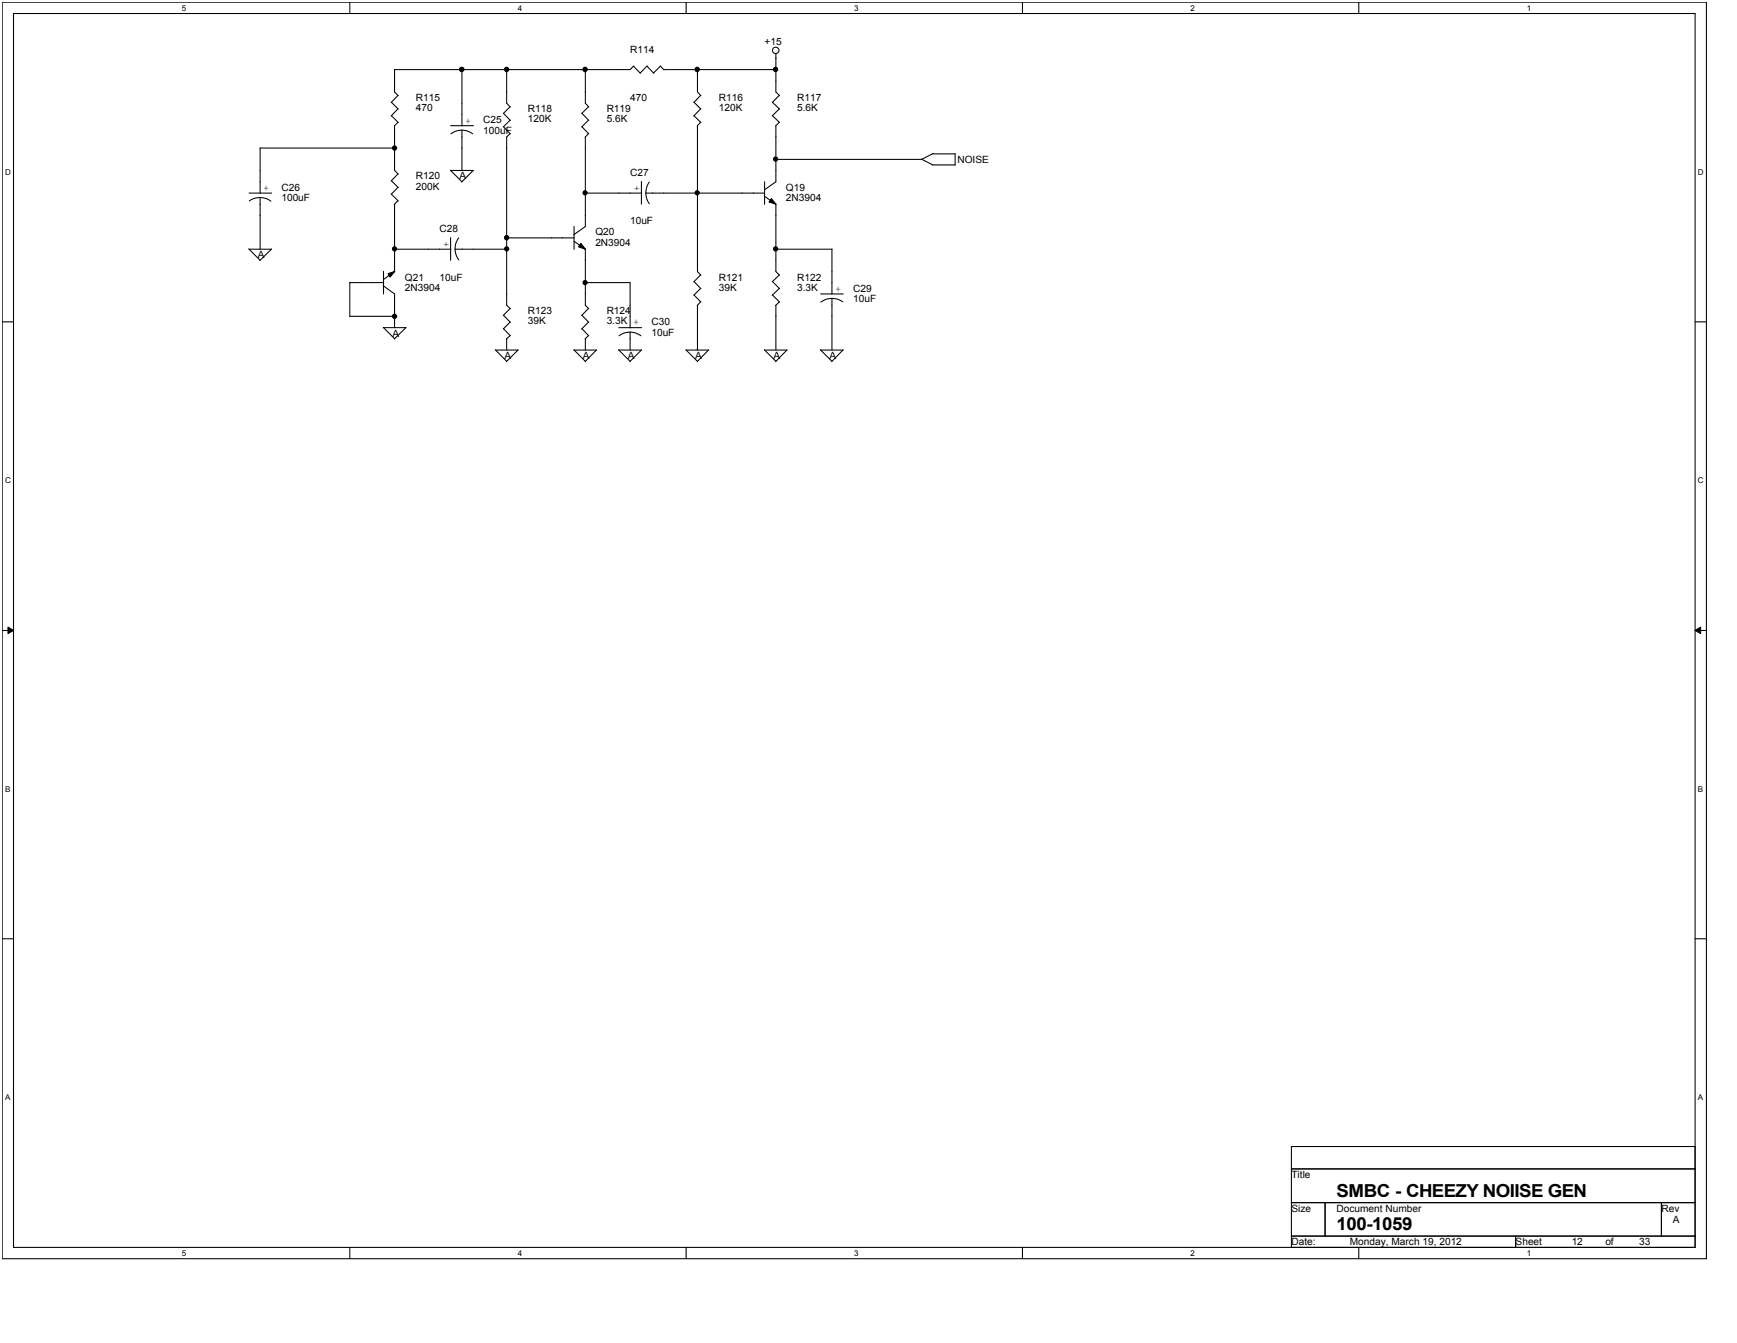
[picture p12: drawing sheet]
<svg xmlns="http://www.w3.org/2000/svg" width="279mm" height="216mm" viewBox="0 0 279 216" stroke-linecap="round" stroke-linejoin="round" font-family="sans-serif">
<path d="M.4 .4h274.1v202h-274.1zM2.2 2.2h270.5v198.3h-270.5z" fill="none" stroke="#000" stroke-width=".17"/>
<g fill="#fff">
<path d="M29.2 .6h.7v1.4h-.7z"/>
<path d="M29.2 200.7h.7v1.4h-.7z"/>
</g>
<path d="M56.3 .4v1.8M56.3 200.5v1.9" fill="none" stroke="#000" stroke-width=".17"/>
<g fill="#fff">
<path d="M83.3 .6h.7v1.4h-.7z"/>
<path d="M83.3 200.7h.7v1.4h-.7z"/>
</g>
<path d="M110.4 .4v1.8M110.4 200.5v1.9" fill="none" stroke="#000" stroke-width=".17"/>
<g fill="#fff">
<path d="M137.4 .6h.7v1.4h-.7z"/>
<path d="M137.4 200.7h.7v1.4h-.7z"/>
</g>
<path d="M164.5 .4v1.8M164.5 200.5v1.9" fill="none" stroke="#000" stroke-width=".17"/>
<g fill="#fff">
<path d="M191.5 .6h.7v1.4h-.7z"/>
<path d="M191.5 200.7h.7v1.4h-.7z"/>
</g>
<path d="M218.6 .4v1.8M218.6 200.5v1.9" fill="none" stroke="#000" stroke-width=".17"/>
<g fill="#fff">
<path d="M245.6 .6h.7v1.4h-.7z"/>
<path d="M245.6 200.7h.7v1.4h-.7z"/>
<path d="M.8 26.9h.9v1.4h-.9z"/>
<path d="M273.1 26.9h.9v1.4h-.9z"/>
<path d="M.8 76.5h.9v1.4h-.9z"/>
<path d="M273.1 76.5h.9v1.4h-.9z"/>
</g>
<path d="M.4 51.7h1.8M272.7 51.7h1.8" fill="none" stroke="#000" stroke-width=".17"/>
<g fill="#fff">
<path d="M.8 126.1h.8v1.4h-.8z"/>
<path d="M273.1 126.1h.8v1.4h-.8z"/>
</g>
<path d="M.4 101.4h1.8M272.7 101.4h1.8" fill="none" stroke="#000" stroke-width=".17"/>
<path d="M1.3 100.8l.9 .6-.9 .5zM272.7 101.4l.8-.6v1.1z" fill="#000"/>
<path d="M1.3 100.8l.9 .6-.9 .5zM272.7 101.4l.8-.6v1.1z" fill="none" stroke="#000" stroke-width=".16"/>
<g fill="#fff">
<path d="M.8 175.7h.8v1.4h-.8z"/>
<path d="M273.1 175.7h.8v1.4h-.8z"/>
</g>
<g fill="none" stroke="#000" stroke-width=".17">
<path d="M63 16.4l1.1 1.1M63 18.6l1.1 1.1M63.5 11.1v3.7l.6 .6M64 15.3l-1.1 1.2M64 17.5l-1.1 1.1M64 19.7l-.6 .5M74.3 11.1v9.1M81 18.2l1.1 1.2M81.5 11.1v5.5l.6 .6M82 17.2l-1.1 1.1M82 19.3l-1.1 1.1M93.6 18.2l1.1 1.2"/>
<path d="M94.2 11.2v5.4l.5 .6M94.7 17.2l-1.1 1.1M94.7 19.3l-1.1 1.1M101.9 10.6l1.1 1.2M101.9 10.6l-.5 .6h-37.9M104.1 10.6l1.1 1.2M104.1 10.6l-1.1 1.1M106.2 10.6l.6 .6M106.3 10.6l-1.2 1.1M106.8 11.2h18M111.6 16.4l1.1 1.1M111.6 18.6l1.1 1.1"/>
<path d="M112.2 11.1v3.7l.5 .6M112.7 15.3l-1.1 1.2M112.7 17.5l-1.1 1.1M112.7 19.7l-.6 .5M124.3 16.4l1.1 1.1M124.3 18.6l1.1 1.1M124.8 8.6v6.2l.6 .6M125.4 15.3l-1.2 1.2M125.4 17.5l-1.2 1.1M125.4 19.7l-.6 .5M40.1 31h3.6M41.8 31.8l1.1 .2 .7 .4"/>
<path d="M41.8 31.8l-1.1 .2-.6 .3M41.8 23.8v7.3M41.8 31.8v8.3M41.8 23.8h21.7M63 29.1l1.1 1.1M63 31.2l1.1 1.1M63.5 20.2v7.2l.6 .6M63.5 32.8v10.9M64 28l-1.1 1.1M64 30.1l-1.1 1.2M64 32.3l-.6 .6M72.4 27.4l1.9 1.8"/>
<path d="M72.5 27.4h3.7M72.5 38.2v3.6M72.5 20.2h3.7M73.8 38.2l-.4 .7-.2 1.2M74.3 20.9l.7 .1 1 .5M74.3 20.9l-.8 .1-1 .5M74.3 20.9v6.5M76.1 27.4l-1.8 1.9M81 20.4l1.1 1.1M81.5 22v27.1l.6 .5M81.5 38.2h10.8M82 21.5l-.5 .6"/>
<path d="M92.3 38.8l1.9 1.3M92.3 36.4v3.7M93.4 39.1l.8 1-1.1-.4zM93.6 20.4l1.1 1.1M94.1 31h9.1M94.2 22v14.4l-1.9 1.3M94.7 21.5l-.6 .6M103.2 29.2v3.6M103.9 31l.2 1.1 .3 .6M103.9 31h19.1M104.4 29.3l-.3 .6-.2 1.1M112.2 20.2v23.5l.5 .5"/>
<path d="M123 31.6l1.8 1.3M123 29.2v3.7M124.1 31.9l.7 .9-1.1-.3zM124.8 20.2v9l-1.9 1.3M124.8 32.8v10.9l.6 .5M148.2 25.6l1.8 .9M150 26.5h3.6M150 24.7h3.7M150.1 24.7l-1.8 .9h-23.5M153.6 24.7v1.9M40 40l1.8 1.8M40.1 40.1h3.6"/>
<path d="M43.7 40.1l-1.9 1.8M56.2 45.4h5.5M56.3 45.4v5.5M56.3 50.9h7.2M61.6 52.6l1.9 1.9M61.6 45.9l1.9 1.4v5.4M61.7 52.7h3.6M61.7 43.6v3.7M62.4 44l1.1-.3-.8 .8zM63.4 40.1h9.1M63.5 43.6l-1.8 1.3M65.3 52.7l-1.9 1.8"/>
<path d="M73.2 40.1l.2 1 .4 .7M73.2 40.1h8.3M79.7 56.2l1.8 1.9M79.7 56.3h3.7M81 50.7l1.1 1.1M81 52.8l1.1 1.2M81.5 54.5v1.8M82 49.6l-1.1 1.1M82 51.8l-1.1 1.1M82 53.9l-.5 .6M83.3 56.3l-1.8 1.8M92.3 56.2l1.9 1.9"/>
<path d="M92.3 56.3h3.7M93.6 50.7l1.1 1.1M93.6 52.8l1.1 1.2M94.1 45.4h7.3M94.2 40.1v9l.5 .5M94.2 54.5v1.8M94.7 49.6l-1.1 1.1M94.7 51.8l-1.1 1.1M94.7 53.9l-.6 .6M95.9 56.3l-1.8 1.8M99.5 56.2l1.9 1.9M99.5 52.7h3.7"/>
<path d="M99.5 56.3h3.7M101.4 53.4l.7 .1 1 .5M101.4 53.4l-.8 .1-1 .5M101.4 45.4v7.3M101.4 53.4v2.9M103.2 56.3l-1.9 1.8M110.3 56.2l1.9 1.9M110.4 56.3h3.6M111.6 45.3l1.1 1.1M111.6 47.4l1.1 1.2M112.2 49.1v7.2M112.7 44.2l-1.1 1.1"/>
<path d="M112.7 46.4l-1.1 1.1M112.7 48.5l-.6 .6M114 56.3l-1.9 1.8M122.9 56.2l1.9 1.9M123 56.3h3.6M124.3 45.3l1.1 1.1M124.3 47.4l1.1 1.2M124.8 40.1h9M124.8 49.1v7.2M125.4 44.2l-1.2 1.1M125.4 46.4l-1.2 1.1M125.4 48.5l-.6 .6"/>
<path d="M126.6 56.3l-1.8 1.8M132 56.2l1.8 1.9M132 56.3h3.6M132 47.3h3.6M133.8 48l1.1 .2 .7 .3M133.8 48l-.8 .1-1 .5M133.8 40v7.3M133.8 48v8.3M135.6 56.3l-1.8 1.8M.4 150.9h1.8M272.7 150.9h1.8M207.7 184.3h65v16.2h-65z"/>
<path d="M207.7 187.9h65M207.7 193.3h65M207.7 198.7h65M213.1 193.3v5.4M243.8 198.7v1.8M267.2 193.3v5.4"/>
<circle cx="74.3" cy="11.2" r=".37"/>
<circle cx="81.5" cy="11.2" r=".35"/>
<circle cx="94.1" cy="11.2" r=".35"/>
<circle cx="112.1" cy="11.2" r=".35"/>
<circle cx="124.7" cy="11.2" r=".35"/>
<circle cx="124.8" cy="8.1" r=".52"/>
<circle cx="63.5" cy="23.8" r=".34"/>
<circle cx="81.5" cy="38.2" r=".35"/>
<circle cx="94.1" cy="31" r=".34"/>
<circle cx="112.1" cy="31" r=".34"/>
<circle cx="124.8" cy="25.6" r=".34"/>
<circle cx="63.5" cy="50.8" r=".34"/>
<circle cx="63.5" cy="40" r=".34"/>
<circle cx="81.5" cy="40" r=".34"/>
<circle cx="94.1" cy="45.4" r=".34"/>
<circle cx="124.8" cy="40" r=".34"/>
</g>
<g fill="#000">
<path d="M124.1 31.9l.7 .9-1.1-.3zM62.4 44l1.1-.3-.8 .8zM93.4 39.1l.8 1-1.1-.4z"/>
<circle cx="74.3" cy="11.2" r=".37"/>
<circle cx="81.5" cy="11.2" r=".35"/>
<circle cx="94.1" cy="11.2" r=".35"/>
<circle cx="112.1" cy="11.2" r=".35"/>
<circle cx="124.7" cy="11.2" r=".35"/>
<circle cx="63.5" cy="23.8" r=".34"/>
<circle cx="81.5" cy="38.2" r=".35"/>
<circle cx="94.1" cy="31" r=".34"/>
<circle cx="112.1" cy="31" r=".34"/>
<circle cx="124.8" cy="25.6" r=".34"/>
<circle cx="63.5" cy="50.8" r=".34"/>
<circle cx="63.5" cy="40" r=".34"/>
<circle cx="81.5" cy="40" r=".34"/>
<circle cx="94.1" cy="45.4" r=".34"/>
<circle cx="124.8" cy="40" r=".34"/>
</g>
<g font-size="2.9">
<text x="215" y="197.8">100-1059</text>
<text x="215" y="192.4">SMBC - CHEEZY NOIISE GEN</text>
</g>
<g font-size="1.6">
<text x="101.4" y="8.5">R114</text>
<text x="123" y="7.2">+15</text>
<text x="66.9" y="16.2">R115</text>
<text x="66.9" y="17.9">470</text>
<text x="101.4" y="16.2">470</text>
<text x="115.6" y="16.2">R116</text>
<text x="115.6" y="17.9">120K</text>
<text x="128.2" y="16.2">R117</text>
<text x="128.2" y="17.9">5.6K</text>
<text x="74.9" y="19.9">+</text>
<text x="77.7" y="19.8">C25</text>
<text x="77.7" y="21.5">100uF</text>
<text x="84.9" y="18">R118</text>
<text x="84.9" y="19.7">120K</text>
<text x="97.6" y="18">R119</text>
<text x="97.6" y="19.7">5.6K</text>
<text x="66.9" y="28.8">R120</text>
<text x="73.9" y="28.8">A</text>
<text x="101.4" y="28.3">C27</text>
<text x="154" y="26.2">NOISE</text>
<text x="42.4" y="30.7">+</text>
<text x="45.3" y="30.7">C26</text>
<text x="45.3" y="32.3">100uF</text>
<text x="66.9" y="30.5">200K</text>
<text x="102.9" y="30.7" transform="rotate(-90 102.9 30.7)">+</text>
<text x="126.4" y="30.7">Q19</text>
<text x="126.4" y="32.3">2N3904</text>
<text x="41.5" y="41.5">A</text>
<text x="70.7" y="37.3">C28</text>
<text x="72.3" y="39.7" transform="rotate(-90 72.3 39.7)">+</text>
<text x="95.8" y="37.9">Q20</text>
<text x="95.8" y="39.5">2N3904</text>
<text x="101.4" y="36.1">10uF</text>
<text x="65.1" y="45.1">Q21</text>
<text x="65.1" y="46.7">2N3904</text>
<text x="70.7" y="45.1">10uF</text>
<text x="115.6" y="45.1">R121</text>
<text x="115.6" y="46.7">39K</text>
<text x="128.2" y="45.1">R122</text>
<text x="128.2" y="46.7">3.3K</text>
<text x="134.4" y="46.9">+</text>
<text x="137.2" y="46.9">C29</text>
<text x="84.9" y="50.5">R123</text>
<text x="84.9" y="52.1">39K</text>
<text x="97.6" y="50.5">R124</text>
<text x="97.6" y="52.1">3.3K +</text>
<text x="104.8" y="52.3">C30</text>
<text x="104.8" y="53.9">10uF</text>
<text x="137.2" y="48.5">10uF</text>
<text x="63.1" y="54.1">A</text>
<text x="81.2" y="57.7">A</text>
<text x="93.8" y="57.7">A</text>
<text x="101" y="57.7">A</text>
<text x="111.8" y="57.7">A</text>
<text x="124.4" y="57.7">A</text>
<text x="133.4" y="57.7">A</text>
<text x="207.7" y="189.4">Title</text>
<text x="207.7" y="194.8">Size</text>
<text x="215" y="194.8">Document Number</text>
<text x="267.2" y="194.8">Rev</text>
<text x="269.1" y="196.6">A</text>
<text x="207.7" y="200.1">Date:</text>
<text x="217.1" y="200.1">Monday, March 19, 2012</text>
<text x="243.8" y="200.1">Sheet</text>
<text x="252.8" y="200.1">12</text>
<text x="258.2" y="200.1">of</text>
<text x="263.6" y="200.1">33</text>
</g>
<g font-size="1.3">
<text x="29.2" y="1.7">5</text>
<text x="83.3" y="1.7">4</text>
<text x="137.4" y="1.7">3</text>
<text x="191.5" y="1.7">2</text>
<text x="245.6" y="1.7">1</text>
<text x=".8" y="28.1">D</text>
<text x="273.1" y="28.1">D</text>
<text x=".8" y="77.6">C</text>
<text x="273.1" y="77.6">C</text>
<text x=".8" y="127.3">B</text>
<text x="273.1" y="127.3">B</text>
<text x=".8" y="176.8">A</text>
<text x="273.1" y="176.8">A</text>
<text x="29.2" y="201.9">5</text>
<text x="83.3" y="201.9">4</text>
<text x="137.4" y="201.9">3</text>
<text x="191.5" y="201.9">2</text>
<text x="245.6" y="201.9">1</text>
</g>
</svg>
